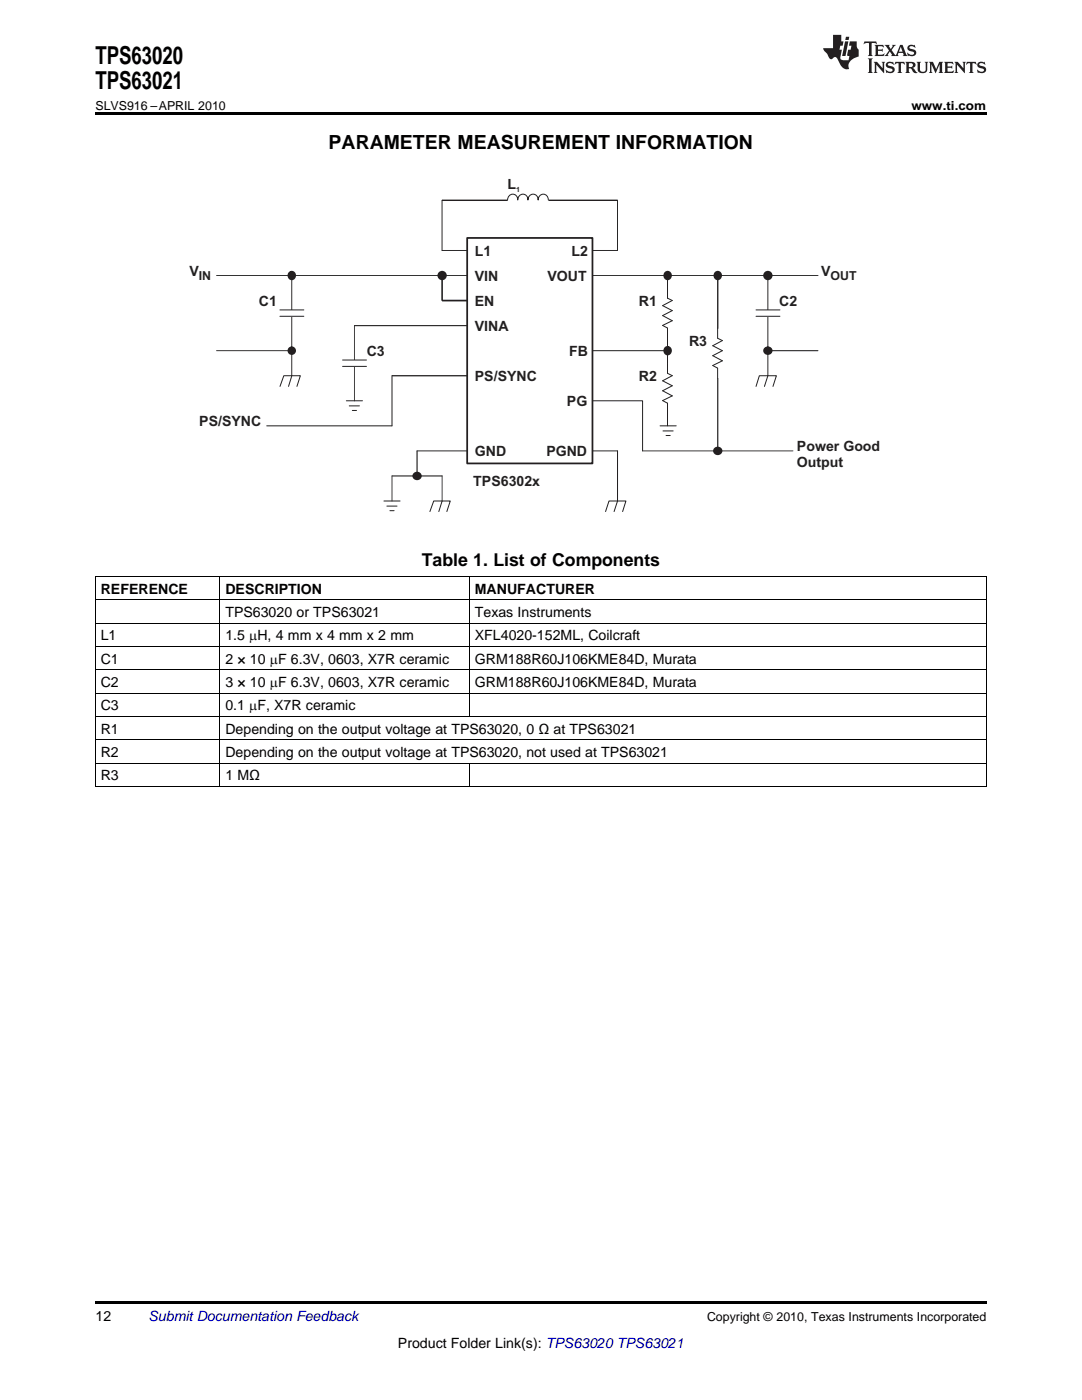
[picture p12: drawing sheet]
<svg xmlns="http://www.w3.org/2000/svg" width="216mm" height="279mm" viewBox="0 0 216 279" stroke-linecap="round" stroke-linejoin="round" font-family="sans-serif">
<g fill="#231f20">
<path d="M172.5 8.3l-.1 .5 .4-.2h.6v.1v2.1l-.2 .4h.9l-.2-.4v-2.1l.1-.1h.5l.5 .2-.2-.5zM174.5 9l.2 .3v1.5l-.2 .4h1.8l.2-.6a1.04 1.04 0 0 1-1.3 .2v-.7h.6l.3 .2v-.6l-.3 .2h-.6v-.6l.8-.1 .4 .3-.2-.5zM176.5 9l.9 1.1-.9 1.1h.8l-.2-.2 .4-.7 .5 .7-.2 .2h1.5l-.2-.2 .2-.4h.9l.1 .4-.2 .2h1l-.3-.3-.7-1.9h-.5l-.9 2-.8-1 .9-1h-.8l.1 .3-.4 .5-.3-.6 .1-.2zM179.7 9.3l.4 1h-.7zM181.3 9.1a.63 .63 0 0 0-.2 .7 .63 .63 0 0 0 .6 .4l.6 .2 .1 .2a.75 .75 0 0 1-.7 .4 .75 .75 0 0 1-.6-.5l.1 .7 .1-.1a1.11 1.11 0 0 0 1.5-.6 1.13 1.13 0 0 0-1.2-.8l-.1-.4a1.04 1.04 0 0 1 1.2 .2l-.2-.5-.2 .1-.4-.2zM173.2 11.7l.2 .3v2.2l-.2 .4h1l-.3-.4v-2.2l.3-.3zM174.3 12.3l.3 .4v1.5l-.3 .4h.8l-.2-.4v-1.3l1.5 1.7v-1.9l.2-.4h-.7l.2 .4v.9l-1.1-1.3zM177 12.5a.62 .62 0 0 0-.2 .7 .62 .62 0 0 0 .6 .4l.6 .1 .1 .3a.76 .76 0 0 1-.7 .3 .76 .76 0 0 1-.7-.4l.2 .7 .1-.1a1.11 1.11 0 0 0 1.5-.6 1.13 1.13 0 0 0-1.2-.8l-.1-.4a1.04 1.04 0 0 1 1.2 .2l-.2-.6-.2 .1-.5-.1zM178.7 12.3l-.2 .7a.61 .61 0 0 1 .8-.4v1.6l-.2 .4h.9l-.2-.4v-1.6a.63 .63 0 0 1 .7 .4l-.1-.7zM180.6 12.3l.3 .4v1.5l-.3 .4h1l-.2-.2-.1-.8 .6 .2a.76 .76 0 0 0 1.2 .7l-1-1a.58 .58 0 0 0 .6-.5 .58 .58 0 0 0-.5-.6zM181.4 12.7l.1-.1a.45 .45 0 0 1 .5 .1 .45 .45 0 0 1 .1 .5l-.8 .2zM182.9 12.3l.2 .2a2.17 2.17 0 0 0 .3 1.9 .99 .99 0 0 0 1.6-.6v-1.1l.2-.4h-.7l.2 .2a1.92 1.92 0 0 1-.2 1.8 .6 .6 0 0 1-.9-.5v-1.1l.2-.4zM185.4 12.3l.2 .4v1.5l-.2 .4h.7l-.2-.4v-1.4l.8 1.8 .8-1.8v1.4l-.2 .4h.9l-.2-.4v-1.5l.2-.4h-.8l-.6 1.5-.6-1.5zM188.4 12.3l.2 .4v1.5l-.2 .4h1.8l.1-.6a1.04 1.04 0 0 1-1.2 .2v-.7h.5l.4 .2v-.6l-.4 .2h-.5v-.7h.8l.3 .3-.1-.6zM190.5 12.3l.2 .4v1.5l-.2 .4h.7l-.2-.4v-1.3l1.5 1.7v-1.9l.2-.4h-.7l.2 .4v.9l-1.1-1.3zM192.9 12.3l-.1 .7a.61 .61 0 0 1 .7-.4l.1 1.6-.3 .4h1l-.3-.4 .1-1.6a.63 .63 0 0 1 .7 .4l-.1-.7zM195.2 12.5a.62 .62 0 0 0-.2 .7 .62 .62 0 0 0 .6 .4l.6 .1 .1 .3a.76 .76 0 0 1-.7 .3 .76 .76 0 0 1-.6-.4l.1 .7 .1-.1a1.11 1.11 0 0 0 1.6-.6 1.13 1.13 0 0 0-1.3-.8l-.1-.4a1.04 1.04 0 0 1 1.2 .2l-.1-.6-.2 .1-.5-.1z"/>
<path d="M166.2 7v2.6h-1.9v.4l.8 .9a.91 .91 0 0 0 1 .9 .56 .56 0 0 1 .5-.4 .56 .56 0 0 1 .5 .3l.4 .8a1.53 1.53 0 0 0 1.9 1.2 1.54 1.54 0 0 1 1-2.1l.9-.3v-1.4a1.52 1.52 0 0 1-.4-1.6h-1.3l-.2 .8h.5l-.2 .8h-.5l-.1 1v.2l.4 .1-.2 .8a1.93 1.93 0 0 1-1.6-.2l.3-1.9h-.5l.2-.8h.4l.2-.8h-.4v-1.3zM168.6 8.3l-.6 2.9h.7l.6-2.9zM168.8 7.3l-.1 .7h.6l.2-.7z"/>
</g>
<path d="M43.2 55h120M88.2 50h35M83.2 90h40" fill="none" stroke="#231f20" stroke-width=".2"/>
<path d="M93.2 47.5h25v45h-25z" fill-rule="evenodd" fill="#fff"/>
<path d="M93.2 47.5h25v45h-25z" fill="none" stroke="#231f20" stroke-width=".35"/>
<path d="M88.2 40h13.1M88.2 60h5M70.7 65h22.5M78.2 75h15" fill="none" stroke="#231f20" stroke-width=".2"/>
<path d="M101.3 41.9l8.1-.1v2.1h-8.1z" fill-rule="evenodd" fill="#fff"/>
<path d="M88.2 40v10M103.3 39.8a1.02 1.02 0 0 0-1-1 1.02 1.02 0 0 0-1 1.1M105.3 39.8a1.02 1.02 0 0 0-1-1 1.02 1.02 0 0 0-1 1.1M107.4 39.9a1.03 1.03 0 0 1 1-1.1 1.03 1.03 0 0 1 1 1.1M107.4 39.8a1.02 1.02 0 0 0-1.1-1 1.02 1.02 0 0 0-1 1.1M123.2 40v10M123.2 90v10l-.7 2.1M120.8 102.1l.7-2.1h3.4l-.7 2.1" fill="none" stroke="#231f20" stroke-width=".2"/>
<circle cx="133.2" cy="54.9" r=".73" fill="#231f20"/>
<circle cx="133.2" cy="54.9" r=".73" fill="none" stroke="#231f20" stroke-width=".34"/>
<path d="M153.2 55v20" fill="none" stroke="#231f20" stroke-width=".2"/>
<circle cx="153.2" cy="55" r=".76" fill="#231f20"/>
<circle cx="153.2" cy="55" r=".76" fill="none" stroke="#231f20" stroke-width=".34"/>
<path d="M153.2 70h10" fill="none" stroke="#231f20" stroke-width=".2"/>
<circle cx="153.2" cy="70" r=".71" fill="#231f20"/>
<circle cx="153.2" cy="70" r=".71" fill="none" stroke="#231f20" stroke-width=".34"/>
<path d="M150.9 77.1l.6-2.1h3.4l-.7 2.1M153.2 75l-.7 2.1M76.6 100h3.2M78.2 95h10M83.2 90v5M88.2 100l-.6 2.1M77.2 101h2M77.8 101.9h.8M85.8 102.1l.7-2.1h3.3l-.6 2.1" fill="none" stroke="#231f20" stroke-width=".2"/>
<path d="M78.2 95v5M88.2 95v5" fill="none" stroke="#231f20" stroke-width=".21"/>
<circle cx="83.2" cy="95" r=".71" fill="#231f20"/>
<circle cx="83.2" cy="95" r=".71" fill="none" stroke="#231f20" stroke-width=".34"/>
<path d="M88.2 55v5M78.2 75v10" fill="none" stroke="#231f20" stroke-width=".2"/>
<path d="M56 59.3h1.9v5.8h-1.9z" fill-rule="evenodd" fill="#fff"/>
<circle cx="88.2" cy="55" r=".76" fill="#231f20"/>
<circle cx="88.2" cy="55" r=".76" fill="none" stroke="#231f20" stroke-width=".34"/>
<path d="M55.6 70.7h2.5v1.3h-2.5z" fill-rule="evenodd" fill="#fff"/>
<path d="M58.2 55v20" fill="none" stroke="#231f20" stroke-width=".2"/>
<circle cx="58.2" cy="55" r=".73" fill="#231f20"/>
<circle cx="58.2" cy="55" r=".73" fill="none" stroke="#231f20" stroke-width=".34"/>
<path d="M43.2 70h15" fill="none" stroke="#231f20" stroke-width=".2"/>
<circle cx="58.2" cy="70" r=".68" fill="#231f20"/>
<circle cx="58.2" cy="70" r=".68" fill="none" stroke="#231f20" stroke-width=".34"/>
<path d="M55.9 77.1l.7-2.1h3.3l-.7 2.1M58.2 75l-.6 2.1" fill="none" stroke="#231f20" stroke-width=".2"/>
<path d="M56.9 61.9h2.6v1.2h-2.6z" fill-rule="evenodd" fill="#fff"/>
<path d="M109.5 40h13.7M55.9 61.9h4.7M55.9 63.1h4.7" fill="none" stroke="#231f20" stroke-width=".2"/>
<path d="M151.9 61.9h2.6v1.2h-2.6z" fill-rule="evenodd" fill="#fff"/>
<path d="M150.9 61.9h4.7M150.9 63.1h4.7" fill="none" stroke="#231f20" stroke-width=".2"/>
<path d="M142.3 67.5h1.9v6h-1.9z" fill-rule="evenodd" fill="#fff"/>
<path d="M143.2 65.5v2l.9 .5-1.9 1 1.9 1-1.9 1 1.9 1-1.9 .9 1 .6v2" fill="none" stroke="#231f20" stroke-width=".2"/>
<circle cx="143.2" cy="54.9" r=".73" fill="#231f20"/>
<circle cx="143.2" cy="54.9" r=".73" fill="none" stroke="#231f20" stroke-width=".34"/>
<path d="M143.2 55v10.5M143.2 75.5v14.5" fill="none" stroke="#231f20" stroke-width=".2"/>
<circle cx="143.2" cy="90" r=".71" fill="#231f20"/>
<circle cx="143.2" cy="90" r=".71" fill="none" stroke="#231f20" stroke-width=".34"/>
<path d="M128.2 90h30" fill="none" stroke="#231f20" stroke-width=".2"/>
<path d="M68.5 69.3h1.9v5.8h-1.9z" fill-rule="evenodd" fill="#fff"/>
<path d="M69.1 80h3.2M69.7 81h2M70.3 81.9h.8" fill="none" stroke="#231f20" stroke-width=".2"/>
<path d="M70.7 65v15" fill="none" stroke="#231f20" stroke-width=".21"/>
<path d="M69.4 71.9h2.6v1.2h-2.6z" fill-rule="evenodd" fill="#fff"/>
<path d="M68.4 71.9h4.7M68.4 73.1h4.7M53.2 85h25" fill="none" stroke="#231f20" stroke-width=".2"/>
<path d="M132.3 59.5h1.9v6h-1.9z" fill-rule="evenodd" fill="#fff"/>
<path d="M133.2 57.5v2l.9 .5-1.9 1 1.9 1-1.9 1 1.9 1-1.9 .9 1 .6v2" fill="none" stroke="#231f20" stroke-width=".2"/>
<path d="M132.3 74.5h1.9v6h-1.9z" fill-rule="evenodd" fill="#fff"/>
<path d="M133.2 55v4.5M118.2 80h10v10M118.2 70h15M133.2 67.5v7l.9 .5-1.9 1 1.9 1-1.9 1 1.9 1-1.9 .9 1 .6v4.5M131.7 85h3.2M132.3 86h2M132.9 86.9h.8" fill="none" stroke="#231f20" stroke-width=".2"/>
<circle cx="133.2" cy="69.9" r=".73" fill="#231f20"/>
<circle cx="133.2" cy="69.9" r=".73" fill="none" stroke="#231f20" stroke-width=".34"/>
<path d="M19 22.5h177.8v.5h-177.8zM19 259.7h177.8v.5h-177.8z" fill="#000"/>
<g fill="none" stroke="#000" stroke-width=".2">
<path d="M19 119.7h177.8M19 115h177.8M19.1 115.1v41.9M43.9 115.1v41.9M93.6 115.1v27.9M196.8 115.1v41.9M19 138.3h177.8M19 133.6h177.8M19 129h177.8M19 124.3h177.8M19 156.9h177.8M19 152.3h177.8"/>
<path d="M19 147.6h177.8M19 143h177.8M93.6 152.3v4.7"/>
</g>
<g font-size="4.9">
<text x="19" y="12.8">TPS63020</text>
<text x="19" y="17.8">TPS63021</text>
</g>
<text font-size="3.9" x="65.6" y="29.7">PARAMETER MEASUREMENT INFORMATION</text>
<text font-size="3.5" x="84.2" y="113">Table 1. List of Components</text>
<g font-size="2.8" fill="#231f20">
<text x="101.3" y="37.7">L</text>
<text x="94.8" y="51">L1</text>
<text x="114" y="51">L2</text>
<text x="37.8" y="55">V</text>
<text x="94.8" y="56">VIN</text>
<text x="109.2" y="56">VOUT</text>
<text x="163.8" y="55">V</text>
<text x="51.7" y="61">C1</text>
<text x="94.8" y="66">VINA</text>
<text x="94.8" y="61">EN</text>
<text x="127.5" y="61">R1</text>
<text x="155.5" y="61">C2</text>
<text x="73.2" y="71">C3</text>
<text x="113.6" y="71">FB</text>
<text x="137.5" y="69">R3</text>
<text x="94.8" y="76">PS/SYNC</text>
<text x="127.5" y="76">R2</text>
<text x="113.1" y="81">PG</text>
<text x="39.8" y="85">PS/SYNC</text>
<text x="159" y="90">Power Good</text>
<text x="94.8" y="91">GND</text>
<text x="109" y="91">PGND</text>
<text x="159" y="93.1">Output</text>
<text x="94.4" y="97">TPS6302x</text>
</g>
<g font-size="2.8">
<text x="20.1" y="118.5">REFERENCE</text>
<text x="45" y="118.5">DESCRIPTION</text>
<text x="94.8" y="118.5">MANUFACTURER</text>
<text x="45" y="123.1">TPS63020 or TPS63021</text>
<text x="94.8" y="123.1">Texas Instruments</text>
<text x="20.1" y="127.8">L1</text>
<text x="45" y="127.8">1.5 mH, 4 mm x 4 mm x 2 mm</text>
<text x="94.8" y="127.8">XFL4020-152ML, Coilcraft</text>
<text x="20.1" y="132.4">C1</text>
<text x="20.1" y="137.1">C2</text>
<text x="45" y="132.4">2 × 10 mF 6.3V, 0603, X7R ceramic</text>
<text x="45" y="137.1">3 × 10 mF 6.3V, 0603, X7R ceramic</text>
<text x="94.8" y="132.4">GRM188R60J106KME84D, Murata</text>
<text x="94.8" y="137.1">GRM188R60J106KME84D, Murata</text>
<text x="20.1" y="141.7">C3</text>
<text x="45" y="141.7">0.1 mF, X7R ceramic</text>
<text x="20.1" y="146.4">R1</text>
<text x="45" y="146.4">Depending on the output voltage at TPS63020, 0 Ω at TPS63021</text>
<text x="20.1" y="151.1">R2</text>
<text x="20.1" y="155.7">R3</text>
<text x="45" y="151.1">Depending on the output voltage at TPS63020, not used at TPS63021</text>
<text x="45" y="155.7">1 MΩ</text>
<text x="19" y="263.6">12</text>
<text x="79.4" y="269">Product Folder Link(s): TPS63020 TPS63021</text>
</g>
<text font-size="2.8" fill="#0000c8" x="29.6" y="263.6">Submit Documentation Feedback</text>
<g font-size="2.5">
<text x="19" y="21.9">SLVS916 –APRIL 2010</text>
<text x="181.9" y="21.9">www.ti.com</text>
<text x="141.1" y="263.6">Copyright © 2010, Texas Instruments Incorporated</text>
</g>
<g font-size="2.5" fill="#231f20">
<text x="39.7" y="56">IN</text>
<text x="165.7" y="56">OUT</text>
</g>
<text font-size="1.4" fill="#231f20" x="103" y="38.2">1</text>
</svg>
